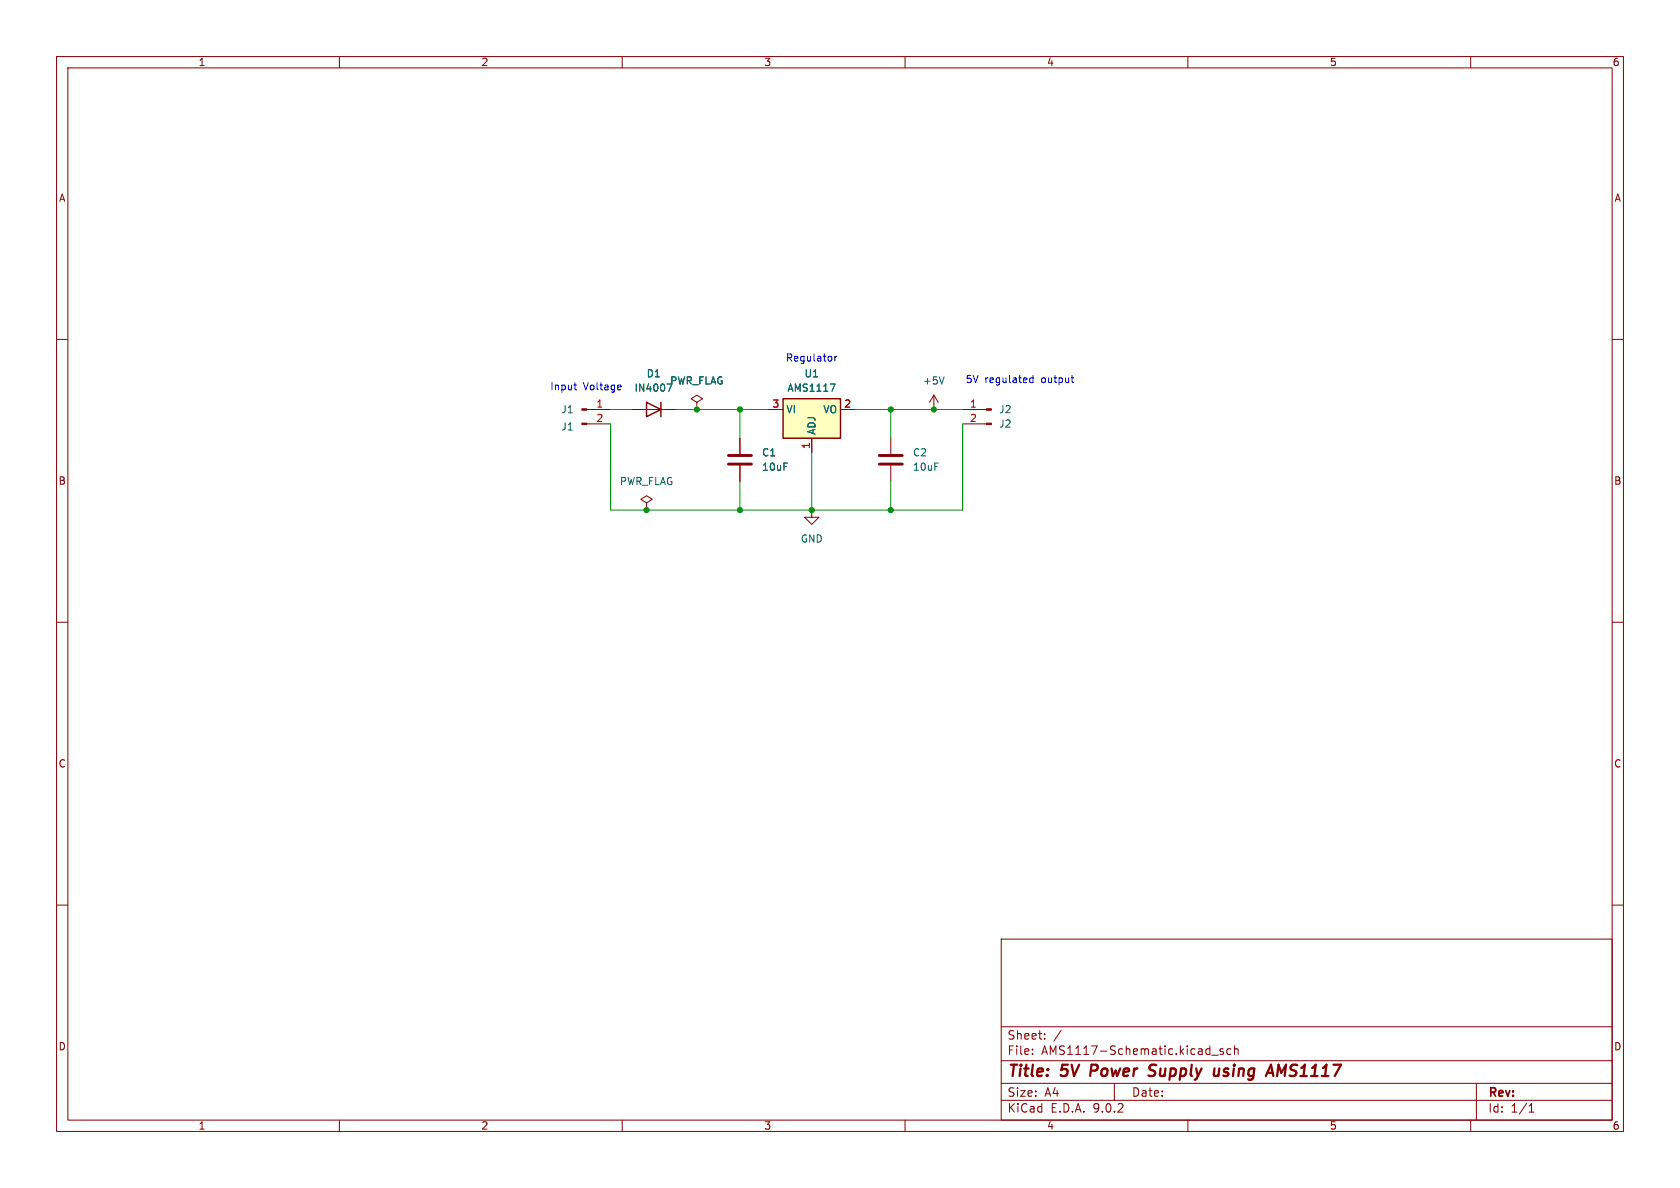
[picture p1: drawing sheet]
<svg xmlns="http://www.w3.org/2000/svg" width="297mm" height="210mm" viewBox="0 0 297 210" stroke-linecap="round" stroke-linejoin="round" font-family="sans-serif">
<g fill="none" stroke="#840000" stroke-width=".18">
<path d="M10 10h277v190h-277zM12 12h273v186h-273zM60 10v2M110 10v2M160 10v2M210 10v2M260 10v2M10 60h2M103.7 72.4h4.2M103.7 74.9h4.2M111.8 72.4h7.6M123.2 71.1l1-.6-1-.6-1 .6 1 .6v1.3"/>
<path d="M123.2 72.4h.1M130.8 77.5v2.8M157.5 77.5v2.8M165.1 72.4h.1M165.1 69.9l-.8 1.2M165.1 69.9l.8 1.2M165.1 69.9v2.5M170.2 72.4h4.2M170.2 74.9h4.2M285 60h2M114.3 88.9l1-.6-1-.7-1 .7 1 .6v1.3M114.3 90.2h.1"/>
<path d="M130.8 82.3v2.8M143.5 90.2v1.2h1.3l-1.3 1.3-1.3-1.3h1.3M143.5 90.2h.1M157.5 82.3v2.8M10 110h2M285 110h2M10 160h2M177 166h108v32h-108zM285 160h2M60 198v2M110 198v2M160 198v2"/>
<path d="M177 194.5h108M177 191.5h108M177 187.5h108M177 181.5h108M182.5 186.3v.1M182.5 185.5v.1M184.7 183.6v.1M184.7 182.8v.1M187.6 182.1l-1.3 2M197 191.5v3M210 198v2M214.2 186.5h1.2"/>
<path d="M216.2 185.5l-.3-.1-.2 .2v.2l.5 .2v.3h-.5M217.6 185.5l-.4-.1-.3 .3v.4l.1 .2h.6M218.2 185.5l.3-.1 .3 .1 .1 .9M218.2 184.9v1.5M260 198v2M261 191.5v6.5M270.3 196.6h.9M270.3 195.5l.4-.4v1.5"/>
</g>
<path d="M193 188.2l-.3 2M204.1 190a.85 .85 0 0 1-1.1 .1M204.1 188.2l-.7 .1a.46 .46 0 0 0-.2 .5 .46 .46 0 0 0 .3 .4l.6 .2M215.4 190l-.3 .2M215.6 188.9l-.2 1.3M216.3 190.1l.1 .1M226.5 189.6l-.5-1.4-.2 2" fill="none" stroke="#840000" stroke-width=".4"/>
<g fill="#840000" stroke="#840000" stroke-width=".18">
<path d="M174.4 72.3h.9v.2h-.9z"/>
<path d="M174.4 74.8h.9v.3h-.9z"/>
<path d="M102.9 72.3h.8v.2h-.8z"/>
<path d="M102.9 74.8h.8v.3h-.8z"/>
</g>
<path d="M118.8 67.9l-.6 1.3M166.9 66.6l-.4 1.3" fill="none" stroke="#006464" stroke-width=".18"/>
<path d="M128.8 80.5h4M128.8 82h4M155.4 80.5h4.1M155.4 82h4.1" fill="none" stroke="#840000" stroke-width=".51"/>
<path d="M114.3 71.1l2.5 1.3-2.5 1.3zM116.8 71.1v2.6" fill="none" stroke="#840000" stroke-width=".25"/>
<path d="M138.4 70.5h10.2v7h-10.2z" fill="#ffffc2"/>
<path d="M138.4 70.5h10.2v7h-10.2z" fill="none" stroke="#840000" stroke-width=".25"/>
<path d="M111.8 72.4h2.5M116.8 72.4h2.6M123.2 72.4h.1M130.8 77.5v2.8M135.9 72.4h2.5M143.5 77.5v2.5M148.6 72.4h2.5M130.8 82.3v2.8" fill="none" stroke="#840000" stroke-width=".18"/>
<path d="M118.8 67.9l-.6 1.3M146.8 67.9h.8l-.5 1.3" fill="none" stroke="#006464" stroke-width=".18"/>
<path d="M107.9 72.4h3.9M107.9 74.9v15.3h62.3v-15.3M119.4 72.4h16.5M130.8 72.4v5.1M151.1 72.4h19.1M157.5 72.4v5.1M130.8 85.1v5.1M143.5 80v10.2M157.5 85.1v5.1" fill="none" stroke="#009600" stroke-width=".18"/>
<path d="M101.4 68.1h.5M101.6 68.7l.3 .2M109.6 68.1l.2 .3-.6 .1M109.7 68.8l-.1 .1M147.6 63v.8M148 63l-.4 .2M182.6 66.4v1.2M182.6 66.9l-.3-.1-.3 .2 .2 .6h.4M189.4 66.8h.4M189.6 67.6h.2" fill="none" stroke="#0000c2" stroke-width=".18"/>
<g fill="#009600" stroke="#009600" stroke-width=".18">
<circle cx="165.1" cy="72.4" r=".46"/>
<circle cx="114.3" cy="90.2" r=".46"/>
<circle cx="130.8" cy="90.2" r=".46"/>
<circle cx="143.5" cy="90.2" r=".46"/>
<circle cx="157.5" cy="72.4" r=".46"/>
<circle cx="130.8" cy="72.4" r=".46"/>
<circle cx="123.2" cy="72.4" r=".46"/>
<circle cx="157.5" cy="90.2" r=".46"/>
</g>
<g font-size="2.8" fill="#840000">
<text x="178" y="190.9">Title:</text>
<text x="187.7" y="190.9">5V</text>
<text x="193.6" y="190.9">Power</text>
<text x="204.8" y="190.9">Supply</text>
<text x="217" y="190.9">using</text>
<text x="227.3" y="190.9">AMS1117</text>
</g>
<g font-size="2.1" fill="#840000">
<text x="178" y="184">Sheet:</text>
<text x="178" y="186.7">File:</text>
<text x="184.1" y="186.7">AMS1117-Schematic.kicad_sch</text>
<text x="178" y="196.9">KiCad</text>
<text x="178" y="194.1">Size:</text>
<text x="184.7" y="194.1">A4</text>
<text x="185.7" y="196.9">E.D.A.</text>
<text x="193.3" y="196.9">9.0.2</text>
<text x="200" y="194.1">Date:</text>
<text x="263" y="194.3">Rev:</text>
<text x="263" y="196.9">Id:</text>
<text x="267.1" y="196.9">1/1</text>
</g>
<g font-size="1.8" fill="#840000">
<text x="35" y="11.9">1</text>
<text x="85" y="11.9">2</text>
<text x="135" y="11.9">3</text>
<text x="185" y="11.9">4</text>
<text x="235" y="11.9">5</text>
<text x="285" y="11.9">6</text>
<text x="10.3" y="35.9">A</text>
<text x="285.3" y="35.9">A</text>
<text x="10.3" y="85.9">B</text>
<text x="285.3" y="85.9">B</text>
<text x="10.3" y="135.9">C</text>
<text x="285.3" y="135.9">C</text>
<text x="10.3" y="185.9">D</text>
<text x="285.3" y="185.9">D</text>
<text x="35" y="199.9">1</text>
<text x="85" y="199.9">2</text>
<text x="135" y="199.9">3</text>
<text x="185" y="199.9">4</text>
<text x="235" y="199.9">5</text>
<text x="285" y="199.9">6</text>
</g>
<g font-size="1.8" fill="#0000c2">
<text x="138.8" y="64.1">Regulator</text>
<text x="97.2" y="69.2">Input</text>
<text x="103.1" y="69.2">Voltage</text>
<text x="170.6" y="67.9">5V</text>
<text x="174.1" y="67.9">regulated</text>
<text x="184.2" y="67.9">output</text>
</g>
<g font-size="1.8" fill="#006464">
<text x="112.1" y="69.4">IN4007</text>
<text x="114.2" y="66.9">D1</text>
<text x="118.4" y="68.2">PWR_FLAG</text>
<text x="139.1" y="69.4">AMS1117</text>
<text x="142.1" y="66.9">U1</text>
<text x="163.1" y="68.2">+5V</text>
<text x="99.1" y="73.3">J1</text>
<text x="99.1" y="76.3">J1</text>
<text x="138.9" y="73.3">VI</text>
<text x="144.4" y="77" transform="rotate(-90 144.4 77)">ADJ</text>
<text x="145.5" y="73.3">VO</text>
<text x="176.5" y="75.8">J2</text>
<text x="176.5" y="73.3">J2</text>
<text x="134.6" y="80.9">C1</text>
<text x="134.6" y="83.4">10uF</text>
<text x="161.3" y="80.9">C2</text>
<text x="161.3" y="83.4">10uF</text>
<text x="109.5" y="86">PWR_FLAG</text>
<text x="141.5" y="96.1">GND</text>
</g>
<g font-size="1.8" fill="#a90000">
<text x="105.3" y="72.1">1</text>
<text x="105.3" y="74.7">2</text>
<text x="136.5" y="72.1">3</text>
<text x="149.2" y="72.1">2</text>
<text x="171.4" y="72.1">1</text>
<text x="171.4" y="74.7">2</text>
<text x="143.3" y="79.4" transform="rotate(-90 143.3 79.4)">1</text>
</g>
</svg>
